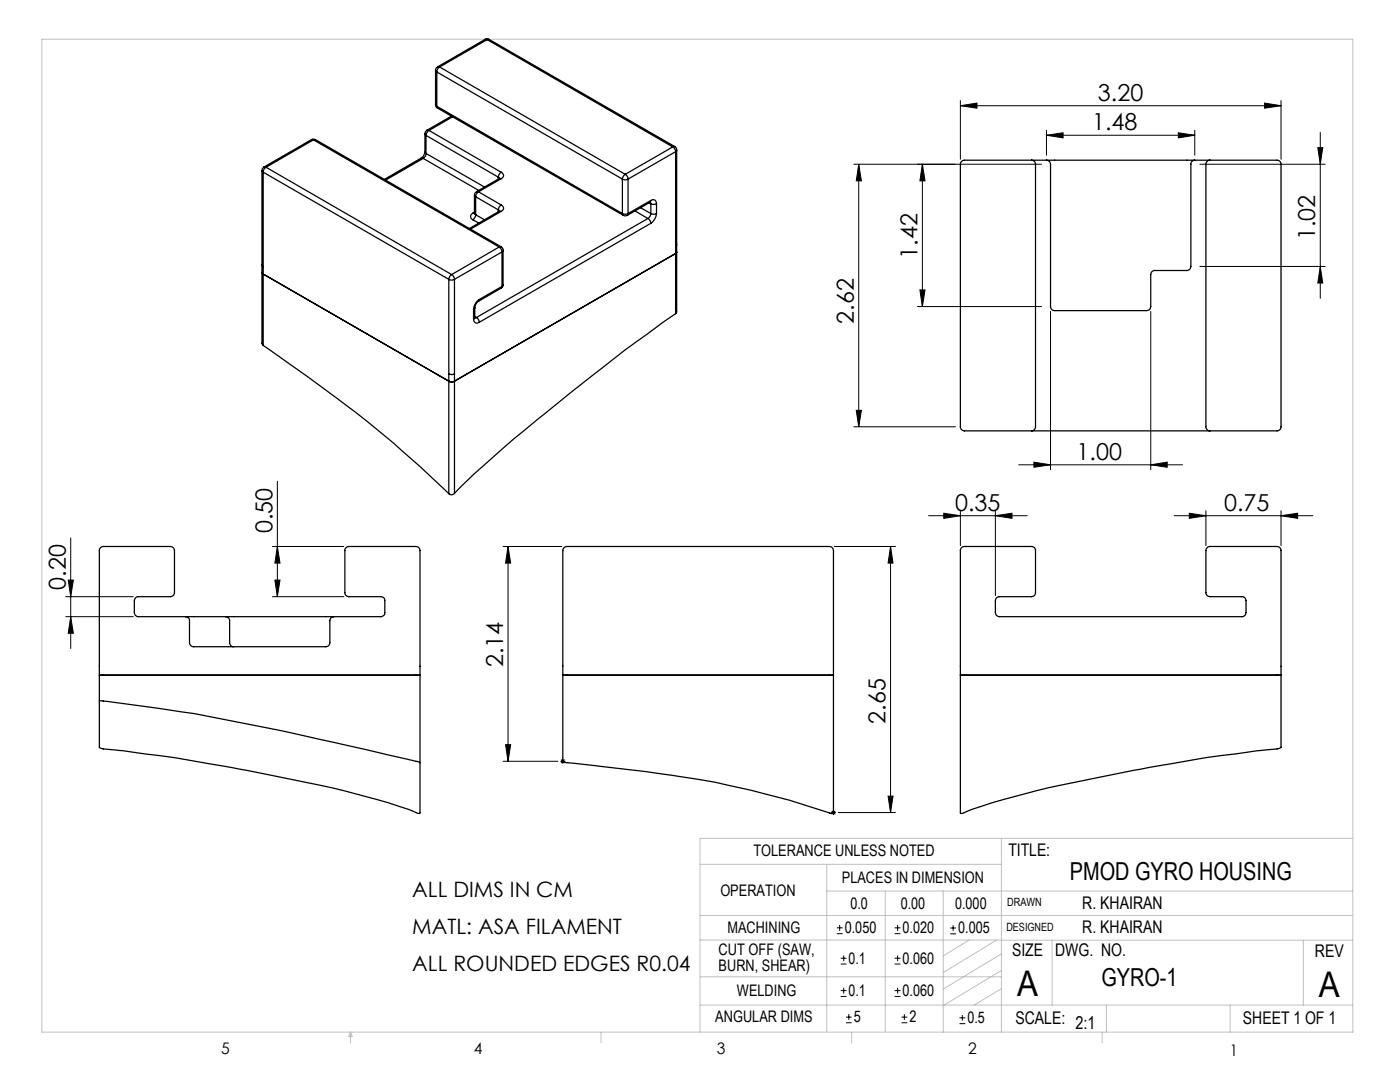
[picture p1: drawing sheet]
<svg xmlns="http://www.w3.org/2000/svg" width="279mm" height="216mm" viewBox="0 0 279 216" stroke-linecap="round" stroke-linejoin="round" font-family="sans-serif">
<g fill="none" stroke="#000" stroke-width=".2">
<path d="M170.4 32.8h37.5M171.4 32.8l.5 3.3h-1zM171.4 32.8v52.4M184.1 32.8l.5 3.3h-1zM184.1 32.8v28.4M191.7 21.1l3.3-.5v1zM191.7 20.1v11.7M191.7 21.1h64M208.8 27l3.4-.5v1zM208.8 26v5M208.8 27h29.6M235.2 26.5l3.2 .5-3.2 .5z"/>
<path d="M238.4 26v5M239.5 32.8h25M252.4 20.6l3.3 .5-3.3 .5zM255.7 20.1v11.7M263 29.5h1l-.5 3.3zM263.5 26.4v33.1M183.6 57.9h1l-.5 3.3zM239.5 53.2h25M263.5 53.2l.5 3.3h-1zM183.1 61.2h24.8M209.7 62.2v31.5M229.7 62.2v31.5"/>
<path d="M55.4 96v23.1M170.4 85.2h20.3M170.9 81.9h1l-.5 3.3zM203.3 92.7h32.7M206.3 92.2l3.4 .5-3.4 .5zM229.7 92.7l3.2-.5v1zM13.1 119.1h13.5M13.6 115.7h1l-.5 3.4zM14.1 107.4v22M54.4 109h14.2M54.4 119.1h14.2M54.9 115.7h1l-.5 3.4z"/>
<path d="M55.4 109l.5 3.4h-1zM100.4 109h11.7M101.4 109l.5 3.4h-1zM101.4 109v42.9M166.5 109h12.2M177.7 109l.5 3.4h-1zM177.7 109v53.1M185.3 102.9h19.7M188.3 102.4l3.4 .5-3.4 .5zM191.7 101.9v7M198.6 102.9l3.4-.5v1zM198.6 101.9v17"/>
<path d="M234.3 102.9h27.7M237.3 102.4l3.4 .5-3.4 .5zM240.7 101.9v7M255.7 102.9l3.3-.5v1zM255.7 101.9v7M13.1 123h13.5M14.1 123l.5 3.4h-1zM100.4 151.9h10.9M100.9 148.6h1l-.5 3.3zM111.8 151.9h1M112 151.6l.7 .7M112.3 151.4v1"/>
<path d="M112.7 151.6l-.7 .7M177.2 158.9h1l-.5 3.2zM165.8 162.1h1M166 161.8l.7 .7M166.3 161.6v1M166.7 161.8l-.7 .7M167.3 162.1h11.4M167 186.3h1.2M167 185.1h1.2M167.6 184.6v1.1M167.8 198.8h1.1M167.8 197.7h1.1"/>
<path d="M167.8 192.4h1.1M167.8 191.2h1.1M168.4 190.6v1.2M168.4 197.1v1.2M178.5 198.8h1.2M178.5 197.7h1.2M178.5 192.4h1.2M178.5 191.2h1.2M178.5 186.3h1.2M178.5 185.1h1.2M179.1 184.6v1.1M179.1 190.6v1.2"/>
<path d="M179.1 197.1v1.2M189.7 185.2h1.1M189.7 186.3h1.1M190.2 184.6v1.1M168.8 204.1h1.2M168.8 203h1.2M169.4 202.4v1.1M179.9 204.1h1.2M179.9 203h1.2M180.5 202.4v1.1M191.5 204.3h1.2M191.5 203.1h1.2"/>
<path d="M192.1 202.5v1.2"/>
</g>
<g fill="none" stroke="#c0c0c0" stroke-width=".2">
<path d="M8.4 7.8h261.6v198.2h-261.6zM139.7 172.5h60.1M165 177.8h105M165 172.5v33.3M176.7 177.8v28M188.2 177.8v28.2M199.8 167.3v38.7M270 167.3h-130.3v38.7M139.7 182.7h130.3M139.7 187.6h60.2M139.7 194.9h60.1M193.4 187.6l-5.2 3.1"/>
<path d="M198.9 187.6l-10.7 6.5M199.8 187.6h70.2M199.8 197.3l-5.4 3.3M199.8 193.6l-11.6 7.1M199.8 190.3l-11.6 7.1M210 187.6v13M260.1 187.6v13M70 206v2.1M70 206l.3 .8h-.7zM119.9 206v2.1M139.7 200.6h130.3M170 206v2.1"/>
<path d="M220 206v2.1M220.8 200.6v5.4M245.5 200.6v5.4"/>
</g>
<g fill="#000">
<path d="M184.1 32.8l.5 3.3h-1zM183.6 57.9h1l-.5 3.3zM13.6 115.7h1l-.5 3.4zM14.1 123l.5 3.4h-1zM55.4 109l.5 3.4h-1zM54.9 115.7h1l-.5 3.4z"/>
<path d="M191.7 21.1l3.3-.5v1zM252.4 20.6l3.3 .5-3.3 .5z"/>
<path d="M208.8 27l3.4-.5v1zM235.2 26.5l3.2 .5-3.2 .5z"/>
<path d="M263.5 53.2l.5 3.3h-1zM263 29.5h1l-.5 3.3z"/>
<path d="M170.9 81.9h1l-.5 3.3zM171.4 32.8l.5 3.3h-1z"/>
<path d="M237.3 102.4l3.4 .5-3.4 .5zM255.7 102.9l3.3-.5v1zM188.3 102.4l3.4 .5-3.4 .5zM198.6 102.9l3.4-.5v1zM206.3 92.2l3.4 .5-3.4 .5zM229.7 92.7l3.2-.5v1z"/>
<path d="M177.2 158.9h1l-.5 3.2zM177.7 109l.5 3.4h-1zM100.9 148.6h1l-.5 3.3zM101.4 109l.5 3.4h-1z"/>
</g>
<g fill="none" stroke="#000" stroke-width=".25">
<path d="M86.9 14l.3 .4M86.9 14v6.9M87.2 14.4l37 21.3M87.2 14.4v6.8M87.3 13.3l-.3 .3-.1 .4M87.3 13.3l.4 .1M87.7 13.4l-.3 .3-.2 .7M87.7 13.4l37.1 21.4M96.8 7.9l.3-.1 .5 .1M96.8 7.9h.4M96.8 7.9l-9.5 5.4M97.2 7.9l-9.5 5.5"/>
<path d="M97.2 7.9l37.1 21.4M97.6 7.9h-.4M97.6 7.9l37.1 21.3M52.3 34v34.5l.2 .4M52.3 34l.2 .4M52.5 34.4v34.5M52.5 34.4l37.1 21.3M52.7 33.3l-.3 .3-.1 .4M52.7 33.3l.4 .1M53.1 33.4a1.11 1.11 0 0 0-.6 1M53.1 33.4l37 21.4M62.2 27.9l.2-.1 .6 .1"/>
<path d="M62.2 27.9h.3M62.2 27.9l-9.5 5.4M62.5 27.9l37.1 21.4M62.5 27.9l-9.4 5.5M63 27.9h-.5M63 27.9l37 21.3M84.1 31.5l.4 .1M84.1 31.5l-7.4 4.3M84.5 31.6l-7.6 4.3M84.5 31.6l11 6.4M84.8 30.3l-.3 .9-.4 .3M84.8 26.7l.2 .3"/>
<path d="M84.8 30.3l.2 .3M84.8 26.7v3.6M85 30.6a1.11 1.11 0 0 1-.5 1M85 27l14.4 8.3M85 30.6l11.7 6.7M85 27v3.6M85.2 26l-.3 .3-.1 .4M85.2 26h.4M85.6 26l-.4 .5-.2 .5M85.6 26l14.4 8.4M86.9 20.9l.1 .4 .3 .3M86.9 20.9l.3 .3"/>
<path d="M87.2 21.2l.1 .4M87.2 21.2l37 21.4M87.3 21.6l37.1 21.4M90.1 23.2l-4.9 2.8M90.3 23.3l-4.7 2.7M94.7 38.9l.2 .4M94.7 38.9v3.6M94.9 39.3l4.5 2.6M94.9 39.3v3.6M95.1 38.2l-.3 .3-.1 .4M95.1 38.2l.4 .1M95.5 38.3l-.4 .4-.2 .6"/>
<path d="M95.5 38.3l4.5 2.6M99.4 35.3l.3 .3M99.4 35.3v.4M99.6 35.6l.4 .1M99.6 35.6l-4.5 2.6M99.7 35.6h-.1M100 34.4a.68 .68 0 0 1 .5 .6 .68 .68 0 0 1-.5 .7M100 34.4l-.4 .4-.2 .5M100 35.7l-4.5 2.6M124.2 35.7l.4 .2 .7-.2M124.2 35.7v6.9M124.8 34.8l-.3 .3-.3 .6"/>
<path d="M124.8 34.8l.5 .5v.4M125.3 35.7v6.9M134.3 29.3l.4 .4 .1 .6M134.3 29.3l-9.5 5.5M134.7 29.2l.3 .4v.4M134.7 29.2l-.4 .1M134.8 30.3v32.3M134.8 30.3l-9.5 5.4M135 30v32.3l-.2 .3M135 30l-.2 .3M205.9 32a.78 .78 0 0 1 .8 .8v52.4a.78 .78 0 0 1-.8 .8M208.8 32h-16.3a.85 .85 0 0 0-.8 .8v52.4a.85 .85 0 0 0 .8 .8h62.4a.78 .78 0 0 0 .8-.8v-52.4a.78 .78 0 0 0-.8-.8h-16.5"/>
<path d="M208.8 32a.85 .85 0 0 1 .9 .8v28.4a.85 .85 0 0 0 .8 .8h18.3a.85 .85 0 0 0 .9-.8v-6.4a.78 .78 0 0 1 .7-.8h6.5a.85 .85 0 0 0 .8-.8v-20.4a.78 .78 0 0 1 .7-.8M208.8 32h29.6M241.5 32a.85 .85 0 0 0-.8 .8v52.4a.85 .85 0 0 0 .8 .8M52.3 52.9l.2 .3M89.6 55.7l.4 .2 .7-.2M89.6 55.7v42.8M90.1 54.8l-.3 .3-.2 .6M90.1 54.8l.4 .3 .2 .6M90.7 55.7v42.8M94.4 42.5a.69 .69 0 0 0-.5 .7 .69 .69 0 0 0 .5 .7M94.4 42.5l.3 .1M94.4 43.9l1.1 .6"/>
<path d="M94.7 42.5v.2M94.7 42.5l.2 .4M94.7 42.3l-.3 .2M94.9 42.9l-.1 .5-.4 .5M94.9 42.9l1.8 1M95.6 59.8a2.69 2.69 0 0 0-1.1 1.9M95.6 59.8l-.1 .3M99.4 41.9l.3 .2M99.4 41.9v.4M99.6 49.3l.4 .4 .2 .6M99.6 42.2h.4M99.6 42.2l-5.9 3.4"/>
<path d="M99.6 49.3l-9.5 5.5M99.7 42.1l-.1 .1M100 49.2l.4 .4v.4M100 49.2l-.4 .1M100 40.9a.68 .68 0 0 1 .5 .6 .68 .68 0 0 1-.5 .7M100 40.9l-.4 .4-.2 .6M100 57.5l-4.5 2.6M100 42.2l-6.1 3.5M100.2 57.2l-.2 .3M100.2 50.3l-9.5 5.4M100.2 50.3v6.9M100.2 57.2l-4.6 2.6"/>
<path d="M100.4 56.8v.3l-.4 .4M100.4 50l-.2 .3M100.4 56.8l-.2 .4M100.4 50v6.8M124.2 42.6l.6 .2 .5-.2M124.2 42.6l.2 .4M124.4 43l.3 .1 .5-.1M125.3 42.6l-.1 .4M126.7 42.1l2.6 1.5M127.8 41.5l2.1 1.1M129.3 43.6l.5 .5 .1 .5M129.3 43.6l-34.2 19.8"/>
<path d="M129.5 40.5l.4 .1M129.7 40.4l-4.5 2.6M129.8 40.3l.1 .3M129.8 40.3l-.1 .1M129.9 40a.68 .68 0 0 1 .8-.1 .68 .68 0 0 1 .3 .7M129.9 40l-.2 .4M129.9 40.6l.4 .2 .7-.2M129.9 42.6l.6 .2 .5-.2M129.9 42.6l-.2 .6-.4 .4M129.9 44.6l-34.3 19.7M129.9 40l-4.6 2.6M129.9 40.6v2"/>
<path d="M131 42.6a2.69 2.69 0 0 1-1.1 2M131 40.6v2M135 50.3l-.2 .3-44.5 25.6-.6-.1-37.2-21.4-.2-.3M135 48.8l-.2 .3M52.5 68.9l4.6 3.3a238.4 238.4 0 0 1 32.5 26.3M89.6 74.6l.6 .2 .5-.2M94.5 63.7a.68 .68 0 0 0 .3 .7 .68 .68 0 0 0 .8-.1M94.5 61.7v2M94.8 63.4v.1M94.8 61.4l-.3 .3M94.8 63.4l-.3 .3M94.8 61.4v2"/>
<path d="M94.8 63.1l.3 .3M95.1 63.4h-.3M95.1 63.4l.4 .4 .1 .5M95.5 60.1l-.4 .4-.3 .9M134.8 62.6l-2.3 1.6a309.9 309.9 0 0 0-17 12.8 346.6 346.6 0 0 0-22.6 19.2l-2.2 2.3M90.7 98.5a.74 .74 0 0 1-1.1 0M112.5 109.4l.6-.4h52.4a.85 .85 0 0 1 .8 .9v52.2a.68 .68 0 0 1-1 0 183.9 183.9 0 0 0-36.5-8.1l-15.7-1.8-.8-.3v-42.2zM191.8 109.4l.7-.4h13.4a.78 .78 0 0 1 .8 .9v8.4a.78 .78 0 0 1-.8 .8h-6.4a.78 .78 0 0 0-.9 .7v2.4a.85 .85 0 0 0 .9 .8h48.4a.85 .85 0 0 0 .8-.8v-2.4a.78 .78 0 0 0-.8-.7h-6.4a.85 .85 0 0 1-.8-.8v-8.4a.85 .85 0 0 1 .8-.9h13.4a.78 .78 0 0 1 .8 .9v39.3l-.8 .2a364.5 364.5 0 0 0-25.4 3.7l-1.9 .4a253.8 253.8 0 0 0-32 7.5l-3.1 1.1a.63 .63 0 0 1-.8 .1v-52.5zM19.8 139.8l1.5 .1a302.3 302.3 0 0 1 32.4 5.4l19.4 4.3 10.7 2.6M19.8 139.8v9.4l.8 .2a364.5 364.5 0 0 1 25.4 3.7l1.9 .4a253.8 253.8 0 0 1 32 7.5l3.1 1.1a.51 .51 0 0 0 .8 0v-9.9M19.8 134.7h.8zM20.6 134.7h63.2"/>
<path d="M37 123h-9.4a.85 .85 0 0 1-.8-.8v-2.4a.78 .78 0 0 1 .8-.7h6.4a.85 .85 0 0 0 .8-.8v-8.4a.85 .85 0 0 0-.8-.9h-13.4a.78 .78 0 0 0-.8 .9v29.9M37 123a.78 .78 0 0 1 .8 .9v4.3a.78 .78 0 0 0 .8 .8h26.4a.78 .78 0 0 0 .8-.8v-4.3a.85 .85 0 0 1 .8-.9M37 123h8M45 123a.85 .85 0 0 1 .8 .9v4.3a.78 .78 0 0 0 .8 .8M45 123h21.6M66.6 123h9.4a.78 .78 0 0 0 .8-.8v-2.4a.73 .73 0 0 0-.8-.7h-6.4a.78 .78 0 0 1-.8-.8v-8.4a.78 .78 0 0 1 .8-.9h13.4a.85 .85 0 0 1 .8 .9v42.3M112.3 134.7h.8zM113.1 134.7h53.2M191.7 134.7h.8zM192.5 134.7h62.4M254.9 134.7h.8z"/>
</g>
<g font-size="7.1">
<text x="203" y="198.7">A</text>
<text x="263.2" y="198.9">A</text>
</g>
<g font-size="4.9">
<text x="213.5" y="175.7">PMOD GYRO HOUSING</text>
<text x="219.8" y="196.7">GYRO-1</text>
</g>
<g font-size="4.7">
<text x="219.1" y="20.1">3.20</text>
<text x="218" y="26">1.48</text>
<text x="262.5" y="48" transform="rotate(-90 262.5 48)">1.02</text>
<text x="183.1" y="51.6" transform="rotate(-90 183.1 51.6)">1.42</text>
<text x="170.4" y="64.6" transform="rotate(-90 170.4 64.6)">2.62</text>
<text x="214.9" y="91.7">1.00</text>
<text x="190.6" y="101.9">0.35</text>
<text x="244.3" y="101.9">0.75</text>
<text x="54.4" y="106.4" transform="rotate(-90 54.4 106.4)">0.50</text>
<text x="13.1" y="117.7" transform="rotate(-90 13.1 117.7)">0.20</text>
<text x="100.4" y="133.1" transform="rotate(-90 100.4 133.1)">2.14</text>
<text x="176.7" y="144.4" transform="rotate(-90 176.7 144.4)">2.65</text>
</g>
<g font-size="4.2">
<text x="82.3" y="178.9">ALL DIMS IN CM</text>
<text x="82.3" y="186.3">MATL: ASA FILAMENT</text>
<text x="82.3" y="193.7">ALL ROUNDED EDGES R0.04</text>
</g>
<g font-size="3.5">
<text x="201.2" y="170.7">TITLE:</text>
<text x="216" y="181.4">R. KHAIRAN</text>
<text x="202" y="190.8">SIZE</text>
<text x="210.6" y="190.8">DWG. NO.</text>
<text x="216" y="186.2">R. KHAIRAN</text>
<text x="262.4" y="190.9">REV</text>
<text x="202.7" y="204.4">SCALE:</text>
<text x="214.6" y="205.4">2:1</text>
<text x="248.1" y="204.4">SHEET 1 OF 1</text>
</g>
<g font-size="3.2">
<text x="150.4" y="170.8">TOLERANCE UNLESS NOTED</text>
<text x="143.8" y="178.9">OPERATION</text>
<text x="168" y="176.2">PLACES IN DIMENSION</text>
<text x="169.7" y="181.4">0.0</text>
<text x="179.8" y="181.4">0.00</text>
<text x="190.6" y="181.4">0.000</text>
<text x="143.4" y="190.5">CUT OFF (SAW,</text>
<text x="145.2" y="186.2">MACHINING</text>
<text x="168.6" y="186.2">0.050</text>
<text x="180.1" y="186.2">0.020</text>
<text x="191.2" y="186.2">0.005</text>
<text x="143.4" y="193.7">BURN, SHEAR)</text>
<text x="169.4" y="192.3">0.1</text>
<text x="180.1" y="192.3">0.060</text>
<text x="147.1" y="198.7">WELDING</text>
<text x="169.4" y="198.7">0.1</text>
<text x="180.1" y="198.7">0.060</text>
<text x="142.8" y="204">ANGULAR DIMS</text>
<text x="170.4" y="204">5</text>
<text x="181.5" y="204">2</text>
<text x="193.1" y="204.2">0.5</text>
<text x="44.2" y="210.4">5</text>
<text x="94.6" y="210.3">4</text>
<text x="143.1" y="210.4">3</text>
<text x="193.2" y="210.3">2</text>
<text x="245.4" y="210.6">1</text>
</g>
<g font-size="2.3">
<text x="200.8" y="185.7">DESIGNED</text>
<text x="201" y="180.9">DRAWN</text>
</g>
</svg>
